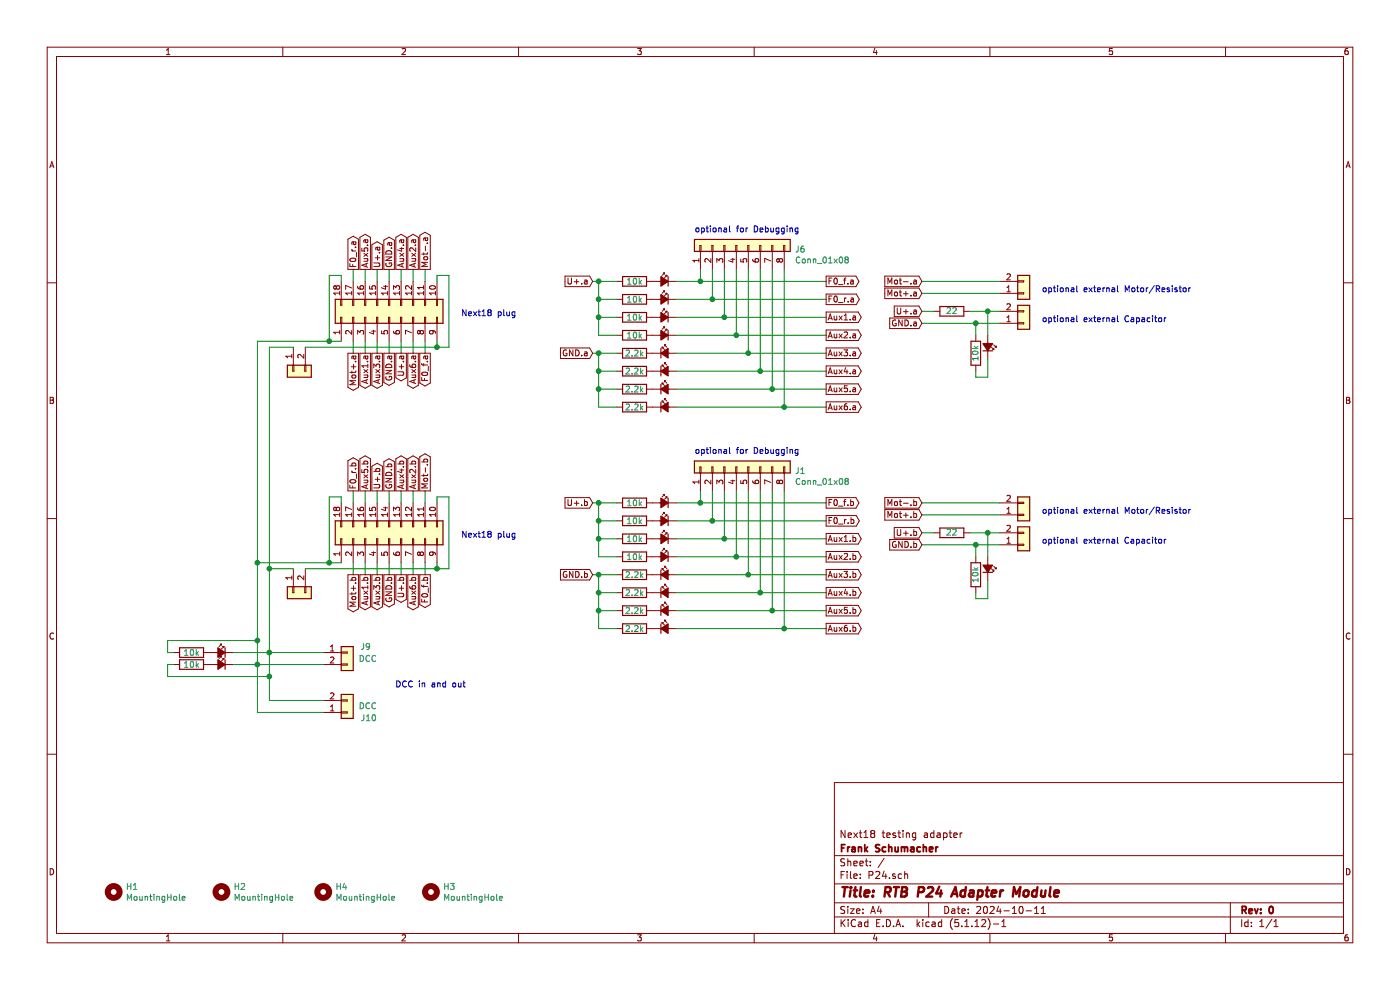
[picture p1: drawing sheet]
EESchema Schematic File Version 4
EELAYER 30 0
EELAYER END
$Descr A4 11693 8268
encoding utf-8
Sheet 1 1
Title "RTB P24 Adapter Module"
Date "2024-10-11"
Rev "0"
Comp "Frank Schumacher"
Comment1 "Next18 testing adapter"
Comment2 ""
Comment3 ""
Comment4 ""
$EndDescr
$Comp
L Mechanical:MountingHole H4
U 1 1
P 2700 7450
F 0 "H4" H 2800 7496 50  0000 L CNN
F 1 "MountingHole" H 2800 7405 50  0000 L CNN
F 2 "MountingHole:MountingHole_3.2mm_M3_DIN965" H 2700 7450 50  0001 C CNN
F 3 "~" H 2700 7450 50  0001 C CNN
	1    2700 7450
	1    0    0    -1  
$EndComp
$Comp
L Mechanical:MountingHole H2
U 1 1
P 1850 7450
F 0 "H2" H 1950 7496 50  0000 L CNN
F 1 "MountingHole" H 1950 7405 50  0000 L CNN
F 2 "MountingHole:MountingHole_3.2mm_M3_DIN965" H 1850 7450 50  0001 C CNN
F 3 "~" H 1850 7450 50  0001 C CNN
	1    1850 7450
	1    0    0    -1  
$EndComp
$Comp
L Mechanical:MountingHole H1
U 1 1
P 950 7450
F 0 "H1" H 1050 7496 50  0000 L CNN
F 1 "MountingHole" H 1050 7405 50  0000 L CNN
F 2 "MountingHole:MountingHole_3.2mm_M3_DIN965" H 950 7450 50  0001 C CNN
F 3 "~" H 950 7450 50  0001 C CNN
	1    950  7450
	1    0    0    -1  
$EndComp
$Comp
L Mechanical:MountingHole H3
U 1 1
P 3600 7450
F 0 "H3" H 3700 7496 50  0000 L CNN
F 1 "MountingHole" H 3700 7405 50  0000 L CNN
F 2 "MountingHole:MountingHole_3.2mm_M3_DIN965" H 3600 7450 50  0001 C CNN
F 3 "~" H 3600 7450 50  0001 C CNN
	1    3600 7450
	1    0    0    -1  
$EndComp
$Comp
L Connector_Generic:Conn_01x02 J10
U 1 1
P 2900 5950
F 0 "J10" H 3150 6000 50  0000 R CNN
F 1 "DCC" H 3150 5900 50  0000 R CNN
F 2 "RTB:1725656" H 2900 5950 50  0001 C CNN
F 3 "~" H 2900 5950 50  0001 C CNN
	1    2900 5950
	1    0    0    1   
$EndComp
Wire Wire Line
	2700 5950 2150 5950
Wire Wire Line
	2150 5950 2150 5550
Wire Wire Line
	2700 5850 2250 5850
Wire Wire Line
	2250 5850 2250 5650
Wire Wire Line
	2700 5550 2150 5550
Connection ~ 2150 5550
Wire Wire Line
	2150 5550 2150 5350
Wire Wire Line
	2700 5450 2250 5450
Connection ~ 2250 5450
$Comp
L Device:LED_Small_ALT D3
U 1 1
P 5550 4200
F 0 "D3" H 5550 4435 50  0001 C CNN
F 1 "LED_Small_ALT" H 5550 4344 50  0001 C CNN
F 2 "LED_SMD:LED_0603_1608Metric" V 5550 4200 50  0001 C CNN
F 3 "~" V 5550 4200 50  0001 C CNN
	1    5550 4200
	-1   0    0    -1  
$EndComp
$Comp
L Device:LED_Small_ALT D2
U 1 1
P 5550 4350
F 0 "D2" H 5550 4585 50  0001 C CNN
F 1 "LED_Small_ALT" H 5550 4494 50  0001 C CNN
F 2 "LED_SMD:LED_0603_1608Metric" V 5550 4350 50  0001 C CNN
F 3 "~" V 5550 4350 50  0001 C CNN
	1    5550 4350
	-1   0    0    -1  
$EndComp
$Comp
L Device:R R2
U 1 1
P 5300 4200
F 0 "R2" V 5093 4200 50  0001 C CNN
F 1 "10k" V 5300 4200 50  0000 C CNN
F 2 "Resistor_SMD:R_0603_1608Metric" V 5230 4200 50  0001 C CNN
F 3 "~" H 5300 4200 50  0001 C CNN
	1    5300 4200
	0    1    1    0   
$EndComp
Wire Wire Line
	5650 4200 5850 4200
$Comp
L Device:R R1
U 1 1
P 5300 4350
F 0 "R1" V 5093 4350 50  0001 C CNN
F 1 "10k" V 5300 4350 50  0000 C CNN
F 2 "Resistor_SMD:R_0603_1608Metric" V 5230 4350 50  0001 C CNN
F 3 "~" H 5300 4350 50  0001 C CNN
	1    5300 4350
	0    1    1    0   
$EndComp
Wire Wire Line
	5650 4350 5950 4350
$Comp
L Device:R R8
U 1 1
P 5300 2350
F 0 "R8" V 5093 2350 50  0001 C CNN
F 1 "10k" V 5300 2350 50  0000 C CNN
F 2 "Resistor_SMD:R_0603_1608Metric" V 5230 2350 50  0001 C CNN
F 3 "~" H 5300 2350 50  0001 C CNN
	1    5300 2350
	0    1    1    0   
$EndComp
$Comp
L Device:R R7
U 1 1
P 5300 2500
F 0 "R7" V 5093 2500 50  0001 C CNN
F 1 "10k" V 5300 2500 50  0000 C CNN
F 2 "Resistor_SMD:R_0603_1608Metric" V 5230 2500 50  0001 C CNN
F 3 "~" H 5300 2500 50  0001 C CNN
	1    5300 2500
	0    1    1    0   
$EndComp
$Comp
L Device:LED_Small_ALT D9
U 1 1
P 5550 2350
F 0 "D9" H 5550 2585 50  0001 C CNN
F 1 "LED_Small_ALT" H 5550 2494 50  0001 C CNN
F 2 "LED_SMD:LED_0603_1608Metric" V 5550 2350 50  0001 C CNN
F 3 "~" V 5550 2350 50  0001 C CNN
	1    5550 2350
	-1   0    0    -1  
$EndComp
$Comp
L Device:LED_Small_ALT D8
U 1 1
P 5550 2500
F 0 "D8" H 5550 2735 50  0001 C CNN
F 1 "LED_Small_ALT" H 5550 2644 50  0001 C CNN
F 2 "LED_SMD:LED_0603_1608Metric" V 5550 2500 50  0001 C CNN
F 3 "~" V 5550 2500 50  0001 C CNN
	1    5550 2500
	-1   0    0    -1  
$EndComp
$Comp
L Connector_Generic:Conn_01x02 J5
U 1 1
P 2450 3100
F 0 "J5" H 2530 3092 50  0001 L CNN
F 1 "Conn_01x02" H 2530 3001 50  0001 L CNN
F 2 "Connector_PinHeader_2.54mm:PinHeader_1x02_P2.54mm_Vertical" H 2450 3100 50  0001 C CNN
F 3 "~" H 2450 3100 50  0001 C CNN
	1    2450 3100
	0    -1   1    0   
$EndComp
$Comp
L Connector_Generic:Conn_01x02 J9
U 1 1
P 2900 5450
F 0 "J9" H 3100 5500 50  0000 R CNN
F 1 "DCC" H 3150 5400 50  0000 R CNN
F 2 "RTB:1725656" H 2900 5450 50  0001 C CNN
F 3 "~" H 2900 5450 50  0001 C CNN
	1    2900 5450
	1    0    0    -1  
$EndComp
$Comp
L Device:LED_Small_ALT D11
U 1 1
P 1850 5550
F 0 "D11" H 1850 5785 50  0001 C CNN
F 1 "LED_Small_ALT" H 1850 5694 50  0001 C CNN
F 2 "LED_SMD:LED_0603_1608Metric" V 1850 5550 50  0001 C CNN
F 3 "~" V 1850 5550 50  0001 C CNN
	1    1850 5550
	-1   0    0    -1  
$EndComp
$Comp
L Device:LED_Small_ALT D10
U 1 1
P 1850 5450
F 0 "D10" H 1850 5685 50  0001 C CNN
F 1 "LED_Small_ALT" H 1850 5594 50  0001 C CNN
F 2 "LED_SMD:LED_0603_1608Metric" V 1850 5450 50  0001 C CNN
F 3 "~" V 1850 5450 50  0001 C CNN
	1    1850 5450
	-1   0    0    -1  
$EndComp
$Comp
L Device:R R10
U 1 1
P 1600 5550
F 0 "R10" V 1393 5550 50  0001 C CNN
F 1 "10k" V 1600 5550 50  0000 C CNN
F 2 "Resistor_SMD:R_0603_1608Metric" V 1530 5550 50  0001 C CNN
F 3 "~" H 1600 5550 50  0001 C CNN
	1    1600 5550
	0    1    1    0   
$EndComp
$Comp
L Device:R R9
U 1 1
P 1600 5450
F 0 "R9" V 1393 5450 50  0001 C CNN
F 1 "10k" V 1600 5450 50  0000 C CNN
F 2 "Resistor_SMD:R_0603_1608Metric" V 1530 5450 50  0001 C CNN
F 3 "~" H 1600 5450 50  0001 C CNN
	1    1600 5450
	0    1    1    0   
$EndComp
Wire Wire Line
	1950 5550 2150 5550
Wire Wire Line
	1450 5550 1400 5550
Wire Wire Line
	1400 5550 1400 5650
Wire Wire Line
	1400 5650 2250 5650
Connection ~ 2250 5650
Wire Wire Line
	2250 5650 2250 5450
Wire Wire Line
	1450 5450 1400 5450
Wire Wire Line
	1400 5450 1400 5350
Wire Wire Line
	1400 5350 2150 5350
Connection ~ 2150 5350
Wire Wire Line
	1950 5450 2250 5450
$Comp
L Connector_Generic:Conn_02x09_Counter_Clockwise J2
U 1 1
P 3250 4500
F 0 "J2" H 3300 3875 50  0001 C CNN
F 1 "Conn_02x09_Counter_Clockwise" H 3300 3966 50  0001 C CNN
F 2 "RTB:AXK5F16547YG" H 3250 4500 50  0001 C CNN
F 3 "~" H 3250 4500 50  0001 C CNN
	1    3250 4500
	0    -1   -1   0   
$EndComp
Text GLabel 2950 4800 3    50   Output ~ 0
Mot+.b
Text GLabel 3050 4800 3    50   Output ~ 0
Aux1.b
Text GLabel 3150 4800 3    50   Output ~ 0
Aux3.b
Text GLabel 3250 4800 3    50   Output ~ 0
GND.b
Text GLabel 3350 4800 3    50   Output ~ 0
U+.b
Text GLabel 3450 4800 3    50   Output ~ 0
Aux6.b
Text GLabel 3550 4800 3    50   Output ~ 0
F0_f.b
Text GLabel 3550 4100 1    50   Output ~ 0
Mot-.b
Text GLabel 3450 4100 1    50   Output ~ 0
Aux2.b
Text GLabel 3350 4100 1    50   Output ~ 0
Aux4.b
Text GLabel 3250 4100 1    50   Output ~ 0
GND.b
Text GLabel 3150 4100 1    50   Output ~ 0
U+.b
Text GLabel 3050 4100 1    50   Output ~ 0
Aux5.b
Text GLabel 2950 4100 1    50   Output ~ 0
F0_r.b
Wire Wire Line
	3650 4200 3650 4150
Wire Wire Line
	2950 4100 2950 4200
Wire Wire Line
	3050 4100 3050 4200
Wire Wire Line
	3150 4100 3150 4200
Wire Wire Line
	3250 4100 3250 4200
Wire Wire Line
	3350 4100 3350 4200
Wire Wire Line
	3450 4100 3450 4200
Wire Wire Line
	3550 4100 3550 4200
Wire Wire Line
	3650 4750 3650 4700
Wire Wire Line
	3550 4700 3550 4800
Wire Wire Line
	3450 4800 3450 4700
Wire Wire Line
	3350 4700 3350 4800
Wire Wire Line
	3250 4800 3250 4700
Wire Wire Line
	3150 4700 3150 4800
Wire Wire Line
	3050 4800 3050 4700
Wire Wire Line
	2950 4700 2950 4800
Text GLabel 7700 4300 0    50   Input ~ 0
Mot+.b
Text GLabel 7700 4200 0    50   Input ~ 0
Mot-.b
$Comp
L Connector_Generic:Conn_01x02 J11
U 1 1
P 8550 4300
F 0 "J11" H 8750 4350 50  0001 R CNN
F 1 "Conn_01x03_Male" H 9350 4250 50  0001 R CNN
F 2 "RTB:1725656" H 8550 4300 50  0001 C CNN
F 3 "~" H 8550 4300 50  0001 C CNN
	1    8550 4300
	1    0    0    1   
$EndComp
Wire Wire Line
	7700 4200 8350 4200
Wire Wire Line
	7700 4300 8350 4300
Text GLabel 6900 4350 2    50   Output ~ 0
F0_r.b
Text GLabel 6900 4200 2    50   Output ~ 0
F0_f.b
$Comp
L Device:LED_Small_ALT D4
U 1 1
P 5550 4500
F 0 "D4" H 5550 4735 50  0001 C CNN
F 1 "LED_Small_ALT" H 5550 4644 50  0001 C CNN
F 2 "LED_SMD:LED_0603_1608Metric" V 5550 4500 50  0001 C CNN
F 3 "~" V 5550 4500 50  0001 C CNN
	1    5550 4500
	-1   0    0    -1  
$EndComp
$Comp
L Device:R R3
U 1 1
P 5300 4500
F 0 "R3" V 5093 4500 50  0001 C CNN
F 1 "10k" V 5300 4500 50  0000 C CNN
F 2 "Resistor_SMD:R_0603_1608Metric" V 5230 4500 50  0001 C CNN
F 3 "~" H 5300 4500 50  0001 C CNN
	1    5300 4500
	0    1    1    0   
$EndComp
Wire Wire Line
	5650 4500 6050 4500
Text GLabel 6900 4500 2    50   Output ~ 0
Aux1.b
$Comp
L Device:LED_Small_ALT D5
U 1 1
P 5550 4650
F 0 "D5" H 5550 4885 50  0001 C CNN
F 1 "LED_Small_ALT" H 5550 4794 50  0001 C CNN
F 2 "LED_SMD:LED_0603_1608Metric" V 5550 4650 50  0001 C CNN
F 3 "~" V 5550 4650 50  0001 C CNN
	1    5550 4650
	-1   0    0    -1  
$EndComp
$Comp
L Device:LED_Small_ALT D12
U 1 1
P 5550 4800
F 0 "D12" H 5550 5035 50  0001 C CNN
F 1 "LED_Small_ALT" H 5550 4944 50  0001 C CNN
F 2 "LED_SMD:LED_0603_1608Metric" V 5550 4800 50  0001 C CNN
F 3 "~" V 5550 4800 50  0001 C CNN
	1    5550 4800
	1    0    0    -1  
$EndComp
$Comp
L Device:R R4
U 1 1
P 5300 4650
F 0 "R4" V 5093 4650 50  0001 C CNN
F 1 "10k" V 5300 4650 50  0000 C CNN
F 2 "Resistor_SMD:R_0603_1608Metric" V 5230 4650 50  0001 C CNN
F 3 "~" H 5300 4650 50  0001 C CNN
	1    5300 4650
	0    1    1    0   
$EndComp
Wire Wire Line
	5650 4650 6150 4650
$Comp
L Device:R R11
U 1 1
P 5300 4800
F 0 "R11" V 5093 4800 50  0001 C CNN
F 1 "2.2k" V 5300 4800 50  0000 C CNN
F 2 "Resistor_SMD:R_0603_1608Metric" V 5230 4800 50  0001 C CNN
F 3 "~" H 5300 4800 50  0001 C CNN
	1    5300 4800
	0    1    1    0   
$EndComp
Wire Wire Line
	5650 4800 6250 4800
Text GLabel 6900 4800 2    50   Output ~ 0
Aux3.b
Text GLabel 6900 4650 2    50   Output ~ 0
Aux2.b
$Comp
L Device:LED_Small_ALT D13
U 1 1
P 5550 4950
F 0 "D13" H 5550 5185 50  0001 C CNN
F 1 "LED_Small_ALT" H 5550 5094 50  0001 C CNN
F 2 "LED_SMD:LED_0603_1608Metric" V 5550 4950 50  0001 C CNN
F 3 "~" V 5550 4950 50  0001 C CNN
	1    5550 4950
	1    0    0    -1  
$EndComp
$Comp
L Device:R R12
U 1 1
P 5300 4950
F 0 "R12" V 5093 4950 50  0001 C CNN
F 1 "2.2k" V 5300 4950 50  0000 C CNN
F 2 "Resistor_SMD:R_0603_1608Metric" V 5230 4950 50  0001 C CNN
F 3 "~" H 5300 4950 50  0001 C CNN
	1    5300 4950
	0    1    1    0   
$EndComp
Wire Wire Line
	5650 4950 6350 4950
Text GLabel 6900 4950 2    50   Output ~ 0
Aux4.b
$Comp
L Device:LED_Small_ALT D14
U 1 1
P 5550 5100
F 0 "D14" H 5550 5335 50  0001 C CNN
F 1 "LED_Small_ALT" H 5550 5244 50  0001 C CNN
F 2 "LED_SMD:LED_0603_1608Metric" V 5550 5100 50  0001 C CNN
F 3 "~" V 5550 5100 50  0001 C CNN
	1    5550 5100
	1    0    0    -1  
$EndComp
$Comp
L Device:R R13
U 1 1
P 5300 5100
F 0 "R13" V 5093 5100 50  0001 C CNN
F 1 "2.2k" V 5300 5100 50  0000 C CNN
F 2 "Resistor_SMD:R_0603_1608Metric" V 5230 5100 50  0001 C CNN
F 3 "~" H 5300 5100 50  0001 C CNN
	1    5300 5100
	0    1    1    0   
$EndComp
Wire Wire Line
	5650 5100 6450 5100
Text GLabel 6900 5100 2    50   Output ~ 0
Aux5.b
$Comp
L Device:LED_Small_ALT D15
U 1 1
P 5550 5250
F 0 "D15" H 5550 5485 50  0001 C CNN
F 1 "LED_Small_ALT" H 5550 5394 50  0001 C CNN
F 2 "LED_SMD:LED_0603_1608Metric" V 5550 5250 50  0001 C CNN
F 3 "~" V 5550 5250 50  0001 C CNN
	1    5550 5250
	1    0    0    -1  
$EndComp
$Comp
L Device:R R14
U 1 1
P 5300 5250
F 0 "R14" V 5093 5250 50  0001 C CNN
F 1 "2.2k" V 5300 5250 50  0000 C CNN
F 2 "Resistor_SMD:R_0603_1608Metric" V 5230 5250 50  0001 C CNN
F 3 "~" H 5300 5250 50  0001 C CNN
	1    5300 5250
	0    1    1    0   
$EndComp
Wire Wire Line
	5650 5250 6550 5250
Text GLabel 6900 5250 2    50   Output ~ 0
Aux6.b
Wire Wire Line
	5150 4350 5000 4350
Wire Wire Line
	5000 4350 5000 4200
Wire Wire Line
	5000 4200 5150 4200
Wire Wire Line
	5150 4500 5000 4500
Wire Wire Line
	5000 4500 5000 4650
Wire Wire Line
	5000 5250 5150 5250
Wire Wire Line
	5150 5100 5000 5100
Connection ~ 5000 5100
Wire Wire Line
	5000 5100 5000 5250
Wire Wire Line
	5150 4950 5000 4950
Connection ~ 5000 4950
Wire Wire Line
	5000 4950 5000 5100
Wire Wire Line
	5150 4800 5000 4800
Wire Wire Line
	5000 4800 5000 4950
Wire Wire Line
	5150 4650 5000 4650
$Comp
L Connector_Generic:Conn_01x02 J8
U 1 1
P 2450 4950
F 0 "J8" H 2530 4942 50  0001 L CNN
F 1 "Conn_01x02" H 2530 4851 50  0001 L CNN
F 2 "Connector_PinHeader_2.54mm:PinHeader_1x02_P2.54mm_Vertical" H 2450 4950 50  0001 C CNN
F 3 "~" H 2450 4950 50  0001 C CNN
	1    2450 4950
	0    -1   1    0   
$EndComp
$Comp
L Connector_Generic:Conn_01x02 J12
U 1 1
P 8550 2450
F 0 "J12" H 8750 2500 50  0001 R CNN
F 1 "Conn_01x03_Male" H 9350 2400 50  0001 R CNN
F 2 "RTB:1725656" H 8550 2450 50  0001 C CNN
F 3 "~" H 8550 2450 50  0001 C CNN
	1    8550 2450
	1    0    0    1   
$EndComp
Wire Wire Line
	2750 4700 2850 4700
Wire Wire Line
	3650 4150 3750 4150
Wire Wire Line
	3750 4150 3750 4750
Wire Wire Line
	3750 4750 3650 4750
Connection ~ 3650 4750
Connection ~ 2150 4700
Wire Wire Line
	2150 4700 2750 4700
Connection ~ 2250 4750
Wire Wire Line
	2250 4750 2450 4750
Wire Wire Line
	2250 4750 2250 5450
Wire Wire Line
	2150 4700 2150 5350
$Comp
L Connector_Generic:Conn_01x08 J1
U 1 1
P 6150 3900
F 0 "J1" V 6114 3412 50  0000 R CNN
F 1 "Conn_01x08" V 6023 3412 50  0000 R CNN
F 2 "Connector_PinSocket_2.54mm:PinSocket_2x04_P2.54mm_Vertical" H 6150 3900 50  0001 C CNN
F 3 "~" H 6150 3900 50  0001 C CNN
	1    6150 3900
	0    -1   -1   0   
$EndComp
Wire Wire Line
	5850 4100 5850 4200
Connection ~ 5850 4200
Wire Wire Line
	5850 4200 6900 4200
Wire Wire Line
	5950 4100 5950 4350
Connection ~ 5950 4350
Wire Wire Line
	5950 4350 6900 4350
Wire Wire Line
	6050 4100 6050 4500
Connection ~ 6050 4500
Wire Wire Line
	6050 4500 6900 4500
Wire Wire Line
	6150 4100 6150 4650
Connection ~ 6150 4650
Wire Wire Line
	6150 4650 6900 4650
Wire Wire Line
	6250 4800 6250 4100
Connection ~ 6250 4800
Wire Wire Line
	6250 4800 6900 4800
Wire Wire Line
	6350 4100 6350 4950
Connection ~ 6350 4950
Wire Wire Line
	6350 4950 6900 4950
Wire Wire Line
	6450 5100 6450 4100
Connection ~ 6450 5100
Wire Wire Line
	6450 5100 6900 5100
Wire Wire Line
	6550 4100 6550 5250
Connection ~ 6550 5250
Wire Wire Line
	6550 5250 6900 5250
Text GLabel 4950 4200 0    50   Input ~ 0
U+.b
Wire Wire Line
	4950 4200 5000 4200
Connection ~ 5000 4500
Text GLabel 4950 4800 0    50   Input ~ 0
GND.b
Wire Wire Line
	4950 4800 5000 4800
Connection ~ 5000 4800
Wire Wire Line
	5000 4350 5000 4500
Connection ~ 5000 4350
Connection ~ 5000 4200
$Comp
L Connector_Generic:Conn_01x02 J3
U 1 1
P 8550 4550
F 0 "J3" H 8750 4600 50  0001 R CNN
F 1 "Conn_01x03_Male" H 9350 4500 50  0001 R CNN
F 2 "Connector_PinSocket_2.54mm:PinSocket_1x02_P2.54mm_Vertical" H 8550 4550 50  0001 C CNN
F 3 "~" H 8550 4550 50  0001 C CNN
	1    8550 4550
	1    0    0    1   
$EndComp
Text GLabel 7700 4450 0    50   Input ~ 0
U+.b
Text GLabel 7700 4550 0    50   Input ~ 0
GND.b
Wire Wire Line
	7700 4450 7800 4450
Wire Wire Line
	7700 4550 8150 4550
Wire Wire Line
	5650 2350 5850 2350
Wire Wire Line
	5650 2500 5950 2500
$Comp
L Connector_Generic:Conn_02x09_Counter_Clockwise J4
U 1 1
P 3250 2650
F 0 "J4" H 3300 2025 50  0001 C CNN
F 1 "Conn_02x09_Counter_Clockwise" H 3300 2116 50  0001 C CNN
F 2 "RTB:AXK5F16547YG" H 3250 2650 50  0001 C CNN
F 3 "~" H 3250 2650 50  0001 C CNN
	1    3250 2650
	0    -1   -1   0   
$EndComp
Text GLabel 2950 2950 3    50   Output ~ 0
Mot+.a
Text GLabel 3050 2950 3    50   Output ~ 0
Aux1.a
Text GLabel 3150 2950 3    50   Output ~ 0
Aux3.a
Text GLabel 3250 2950 3    50   Output ~ 0
GND.a
Text GLabel 3350 2950 3    50   Output ~ 0
U+.a
Text GLabel 3450 2950 3    50   Output ~ 0
Aux6.a
Text GLabel 3550 2950 3    50   Output ~ 0
F0_f.a
Text GLabel 3550 2250 1    50   Output ~ 0
Mot-.a
Text GLabel 3450 2250 1    50   Output ~ 0
Aux2.a
Text GLabel 3350 2250 1    50   Output ~ 0
Aux4.a
Text GLabel 3250 2250 1    50   Output ~ 0
GND.a
Text GLabel 3150 2250 1    50   Output ~ 0
U+.a
Text GLabel 3050 2250 1    50   Output ~ 0
Aux5.a
Wire Wire Line
	3650 2350 3650 2300
Wire Wire Line
	2950 2250 2950 2350
Wire Wire Line
	3050 2250 3050 2350
Wire Wire Line
	3150 2250 3150 2350
Wire Wire Line
	3250 2250 3250 2350
Wire Wire Line
	3350 2250 3350 2350
Wire Wire Line
	3450 2250 3450 2350
Wire Wire Line
	3550 2250 3550 2350
Wire Wire Line
	3650 2900 3650 2850
Wire Wire Line
	3550 2850 3550 2950
Wire Wire Line
	3450 2950 3450 2850
Wire Wire Line
	3350 2850 3350 2950
Wire Wire Line
	3250 2950 3250 2850
Wire Wire Line
	3150 2850 3150 2950
Wire Wire Line
	3050 2950 3050 2850
Wire Wire Line
	2950 2850 2950 2950
Text GLabel 7700 2450 0    50   Input ~ 0
Mot+.a
Text GLabel 7700 2350 0    50   Input ~ 0
Mot-.a
Wire Wire Line
	7700 2350 8350 2350
Wire Wire Line
	7700 2450 8350 2450
Text GLabel 6900 2500 2    50   Output ~ 0
F0_r.a
Text GLabel 6900 2350 2    50   Output ~ 0
F0_f.a
$Comp
L Device:LED_Small_ALT D6
U 1 1
P 5550 2650
F 0 "D6" H 5550 2885 50  0001 C CNN
F 1 "LED_Small_ALT" H 5550 2794 50  0001 C CNN
F 2 "LED_SMD:LED_0603_1608Metric" V 5550 2650 50  0001 C CNN
F 3 "~" V 5550 2650 50  0001 C CNN
	1    5550 2650
	-1   0    0    -1  
$EndComp
$Comp
L Device:R R5
U 1 1
P 5300 2650
F 0 "R5" V 5093 2650 50  0001 C CNN
F 1 "10k" V 5300 2650 50  0000 C CNN
F 2 "Resistor_SMD:R_0603_1608Metric" V 5230 2650 50  0001 C CNN
F 3 "~" H 5300 2650 50  0001 C CNN
	1    5300 2650
	0    1    1    0   
$EndComp
Wire Wire Line
	5650 2650 6050 2650
Text GLabel 6900 2650 2    50   Output ~ 0
Aux1.a
$Comp
L Device:LED_Small_ALT D7
U 1 1
P 5550 2800
F 0 "D7" H 5550 3035 50  0001 C CNN
F 1 "LED_Small_ALT" H 5550 2944 50  0001 C CNN
F 2 "LED_SMD:LED_0603_1608Metric" V 5550 2800 50  0001 C CNN
F 3 "~" V 5550 2800 50  0001 C CNN
	1    5550 2800
	-1   0    0    -1  
$EndComp
$Comp
L Device:LED_Small_ALT D16
U 1 1
P 5550 2950
F 0 "D16" H 5550 3185 50  0001 C CNN
F 1 "LED_Small_ALT" H 5550 3094 50  0001 C CNN
F 2 "LED_SMD:LED_0603_1608Metric" V 5550 2950 50  0001 C CNN
F 3 "~" V 5550 2950 50  0001 C CNN
	1    5550 2950
	1    0    0    -1  
$EndComp
$Comp
L Device:R R6
U 1 1
P 5300 2800
F 0 "R6" V 5093 2800 50  0001 C CNN
F 1 "10k" V 5300 2800 50  0000 C CNN
F 2 "Resistor_SMD:R_0603_1608Metric" V 5230 2800 50  0001 C CNN
F 3 "~" H 5300 2800 50  0001 C CNN
	1    5300 2800
	0    1    1    0   
$EndComp
Wire Wire Line
	5650 2800 6150 2800
$Comp
L Device:R R15
U 1 1
P 5300 2950
F 0 "R15" V 5093 2950 50  0001 C CNN
F 1 "2.2k" V 5300 2950 50  0000 C CNN
F 2 "Resistor_SMD:R_0603_1608Metric" V 5230 2950 50  0001 C CNN
F 3 "~" H 5300 2950 50  0001 C CNN
	1    5300 2950
	0    1    1    0   
$EndComp
Wire Wire Line
	5650 2950 6250 2950
Text GLabel 6900 2950 2    50   Output ~ 0
Aux3.a
Text GLabel 6900 2800 2    50   Output ~ 0
Aux2.a
$Comp
L Device:LED_Small_ALT D17
U 1 1
P 5550 3100
F 0 "D17" H 5550 3335 50  0001 C CNN
F 1 "LED_Small_ALT" H 5550 3244 50  0001 C CNN
F 2 "LED_SMD:LED_0603_1608Metric" V 5550 3100 50  0001 C CNN
F 3 "~" V 5550 3100 50  0001 C CNN
	1    5550 3100
	1    0    0    -1  
$EndComp
$Comp
L Device:R R16
U 1 1
P 5300 3100
F 0 "R16" V 5093 3100 50  0001 C CNN
F 1 "2.2k" V 5300 3100 50  0000 C CNN
F 2 "Resistor_SMD:R_0603_1608Metric" V 5230 3100 50  0001 C CNN
F 3 "~" H 5300 3100 50  0001 C CNN
	1    5300 3100
	0    1    1    0   
$EndComp
Wire Wire Line
	5650 3100 6350 3100
Text GLabel 6900 3100 2    50   Output ~ 0
Aux4.a
$Comp
L Device:LED_Small_ALT D18
U 1 1
P 5550 3250
F 0 "D18" H 5550 3485 50  0001 C CNN
F 1 "LED_Small_ALT" H 5550 3394 50  0001 C CNN
F 2 "LED_SMD:LED_0603_1608Metric" V 5550 3250 50  0001 C CNN
F 3 "~" V 5550 3250 50  0001 C CNN
	1    5550 3250
	1    0    0    -1  
$EndComp
$Comp
L Device:R R17
U 1 1
P 5300 3250
F 0 "R17" V 5093 3250 50  0001 C CNN
F 1 "2.2k" V 5300 3250 50  0000 C CNN
F 2 "Resistor_SMD:R_0603_1608Metric" V 5230 3250 50  0001 C CNN
F 3 "~" H 5300 3250 50  0001 C CNN
	1    5300 3250
	0    1    1    0   
$EndComp
Wire Wire Line
	5650 3250 6450 3250
Text GLabel 6900 3250 2    50   Output ~ 0
Aux5.a
$Comp
L Device:LED_Small_ALT D19
U 1 1
P 5550 3400
F 0 "D19" H 5550 3635 50  0001 C CNN
F 1 "LED_Small_ALT" H 5550 3544 50  0001 C CNN
F 2 "LED_SMD:LED_0603_1608Metric" V 5550 3400 50  0001 C CNN
F 3 "~" V 5550 3400 50  0001 C CNN
	1    5550 3400
	1    0    0    -1  
$EndComp
$Comp
L Device:R R18
U 1 1
P 5300 3400
F 0 "R18" V 5093 3400 50  0001 C CNN
F 1 "2.2k" V 5300 3400 50  0000 C CNN
F 2 "Resistor_SMD:R_0603_1608Metric" V 5230 3400 50  0001 C CNN
F 3 "~" H 5300 3400 50  0001 C CNN
	1    5300 3400
	0    1    1    0   
$EndComp
Wire Wire Line
	5650 3400 6550 3400
Text GLabel 6900 3400 2    50   Output ~ 0
Aux6.a
Wire Wire Line
	5150 2500 5000 2500
Wire Wire Line
	5000 2500 5000 2350
Wire Wire Line
	5000 2350 5150 2350
Wire Wire Line
	5150 2650 5000 2650
Wire Wire Line
	5000 2650 5000 2800
Wire Wire Line
	5000 3400 5150 3400
Wire Wire Line
	5150 3250 5000 3250
Connection ~ 5000 3250
Wire Wire Line
	5000 3250 5000 3400
Wire Wire Line
	5150 3100 5000 3100
Connection ~ 5000 3100
Wire Wire Line
	5000 3100 5000 3250
Wire Wire Line
	5150 2950 5000 2950
Wire Wire Line
	5000 2950 5000 3100
Wire Wire Line
	5150 2800 5000 2800
Wire Wire Line
	2750 2850 2850 2850
Wire Wire Line
	3650 2300 3750 2300
Wire Wire Line
	3750 2300 3750 2900
Wire Wire Line
	3750 2900 3650 2900
Connection ~ 3650 2900
Wire Wire Line
	2250 2900 2450 2900
$Comp
L Connector_Generic:Conn_01x08 J6
U 1 1
P 6150 2050
F 0 "J6" V 6114 1562 50  0000 R CNN
F 1 "Conn_01x08" V 6023 1562 50  0000 R CNN
F 2 "Connector_PinSocket_2.54mm:PinSocket_2x04_P2.54mm_Vertical" H 6150 2050 50  0001 C CNN
F 3 "~" H 6150 2050 50  0001 C CNN
	1    6150 2050
	0    -1   -1   0   
$EndComp
Wire Wire Line
	5850 2250 5850 2350
Connection ~ 5850 2350
Wire Wire Line
	5850 2350 6900 2350
Wire Wire Line
	5950 2250 5950 2500
Connection ~ 5950 2500
Wire Wire Line
	5950 2500 6900 2500
Wire Wire Line
	6050 2250 6050 2650
Connection ~ 6050 2650
Wire Wire Line
	6050 2650 6900 2650
Wire Wire Line
	6150 2250 6150 2800
Connection ~ 6150 2800
Wire Wire Line
	6150 2800 6900 2800
Wire Wire Line
	6250 2950 6250 2250
Connection ~ 6250 2950
Wire Wire Line
	6250 2950 6900 2950
Wire Wire Line
	6350 2250 6350 3100
Connection ~ 6350 3100
Wire Wire Line
	6350 3100 6900 3100
Wire Wire Line
	6450 3250 6450 2250
Connection ~ 6450 3250
Wire Wire Line
	6450 3250 6900 3250
Wire Wire Line
	6550 2250 6550 3400
Connection ~ 6550 3400
Wire Wire Line
	6550 3400 6900 3400
Text GLabel 4950 2350 0    50   Input ~ 0
U+.a
Wire Wire Line
	4950 2350 5000 2350
Connection ~ 5000 2650
Text GLabel 4950 2950 0    50   Input ~ 0
GND.a
Wire Wire Line
	4950 2950 5000 2950
Connection ~ 5000 2950
Wire Wire Line
	5000 2500 5000 2650
Connection ~ 5000 2500
Connection ~ 5000 2350
$Comp
L Connector_Generic:Conn_01x02 J7
U 1 1
P 8550 2700
F 0 "J7" H 8750 2750 50  0001 R CNN
F 1 "Conn_01x03_Male" H 9350 2650 50  0001 R CNN
F 2 "Connector_PinSocket_2.54mm:PinSocket_1x02_P2.54mm_Vertical" H 8550 2700 50  0001 C CNN
F 3 "~" H 8550 2700 50  0001 C CNN
	1    8550 2700
	1    0    0    1   
$EndComp
Text GLabel 7700 2600 0    50   Input ~ 0
U+.a
Text GLabel 7700 2700 0    50   Input ~ 0
GND.a
Wire Wire Line
	7700 2700 8150 2700
Wire Wire Line
	2150 2850 2150 4700
Wire Wire Line
	2250 2900 2250 4750
Text GLabel 2950 2250 1    50   Output ~ 0
F0_r.a
$Comp
L Device:LED_Small_ALT D1
U 1 1
P 8250 4750
F 0 "D1" H 8250 4985 50  0001 C CNN
F 1 "LED_Small_ALT" H 8250 4894 50  0001 C CNN
F 2 "LED_SMD:LED_0603_1608Metric" V 8250 4750 50  0001 C CNN
F 3 "~" V 8250 4750 50  0001 C CNN
	1    8250 4750
	0    1    -1   0   
$EndComp
$Comp
L Device:R R19
U 1 1
P 8150 4800
F 0 "R19" V 7943 4800 50  0001 C CNN
F 1 "10k" V 8150 4800 50  0000 C CNN
F 2 "Resistor_SMD:R_0603_1608Metric" V 8080 4800 50  0001 C CNN
F 3 "~" H 8150 4800 50  0001 C CNN
	1    8150 4800
	-1   0    0    1   
$EndComp
Wire Wire Line
	8150 4950 8150 5000
Wire Wire Line
	8150 5000 8250 5000
Wire Wire Line
	8250 5000 8250 4850
Wire Wire Line
	8250 4650 8250 4450
Connection ~ 8250 4450
Wire Wire Line
	8250 4450 8350 4450
Wire Wire Line
	8150 4550 8150 4650
Connection ~ 8150 4550
Wire Wire Line
	8150 4550 8350 4550
$Comp
L Device:LED_Small_ALT D20
U 1 1
P 8250 2900
F 0 "D20" H 8250 3135 50  0001 C CNN
F 1 "LED_Small_ALT" H 8250 3044 50  0001 C CNN
F 2 "LED_SMD:LED_0603_1608Metric" V 8250 2900 50  0001 C CNN
F 3 "~" V 8250 2900 50  0001 C CNN
	1    8250 2900
	0    1    -1   0   
$EndComp
$Comp
L Device:R R20
U 1 1
P 8150 2950
F 0 "R20" V 7943 2950 50  0001 C CNN
F 1 "10k" V 8150 2950 50  0000 C CNN
F 2 "Resistor_SMD:R_0603_1608Metric" V 8080 2950 50  0001 C CNN
F 3 "~" H 8150 2950 50  0001 C CNN
	1    8150 2950
	-1   0    0    1   
$EndComp
Wire Wire Line
	8150 3100 8150 3150
Wire Wire Line
	8150 3150 8250 3150
Wire Wire Line
	8250 3150 8250 3000
Wire Wire Line
	8250 2800 8250 2600
Wire Wire Line
	8150 2700 8150 2800
Connection ~ 8150 2700
Wire Wire Line
	8150 2700 8350 2700
Wire Wire Line
	8250 2600 8350 2600
$Comp
L Device:R R21
U 1 1
P 7950 2600
F 0 "R21" V 7743 2600 50  0001 C CNN
F 1 "22" V 7950 2600 50  0000 C CNN
F 2 "Resistor_SMD:R_1206_3216Metric" V 7880 2600 50  0001 C CNN
F 3 "~" H 7950 2600 50  0001 C CNN
	1    7950 2600
	0    -1   -1   0   
$EndComp
Wire Wire Line
	8100 2600 8250 2600
Connection ~ 8250 2600
Wire Wire Line
	7800 2600 7700 2600
$Comp
L Device:R R22
U 1 1
P 7950 4450
F 0 "R22" V 7743 4450 50  0001 C CNN
F 1 "22" V 7950 4450 50  0000 C CNN
F 2 "Resistor_SMD:R_1206_3216Metric" V 7880 4450 50  0001 C CNN
F 3 "~" H 7950 4450 50  0001 C CNN
	1    7950 4450
	0    -1   -1   0   
$EndComp
Wire Wire Line
	8100 4450 8250 4450
Wire Wire Line
	2150 2850 2750 2850
Connection ~ 2750 2850
Wire Wire Line
	2550 2900 3650 2900
Connection ~ 2750 4700
Wire Wire Line
	2550 4750 3650 4750
Wire Wire Line
	2850 4200 2850 4150
Wire Wire Line
	2850 4150 2750 4150
Wire Wire Line
	2750 4150 2750 4700
Wire Wire Line
	2850 2350 2850 2300
Wire Wire Line
	2850 2300 2750 2300
Wire Wire Line
	2750 2300 2750 2850
Text Notes 8700 4300 0    50   ~ 0
optional external Motor/Resistor
Text Notes 8700 4550 0    50   ~ 0
optional external Capacitor
Text Notes 8700 2450 0    50   ~ 0
optional external Motor/Resistor
Text Notes 8700 2700 0    50   ~ 0
optional external Capacitor
Text Notes 5800 1950 0    50   ~ 0
optional for Debugging
Text Notes 5800 3800 0    50   ~ 0
optional for Debugging
Text Notes 3850 2650 0    50   ~ 0
Next18 plug
Text Notes 3850 4500 0    50   ~ 0
Next18 plug
Text Notes 3300 5750 0    50   ~ 0
DCC in and out
$EndSCHEMATC
